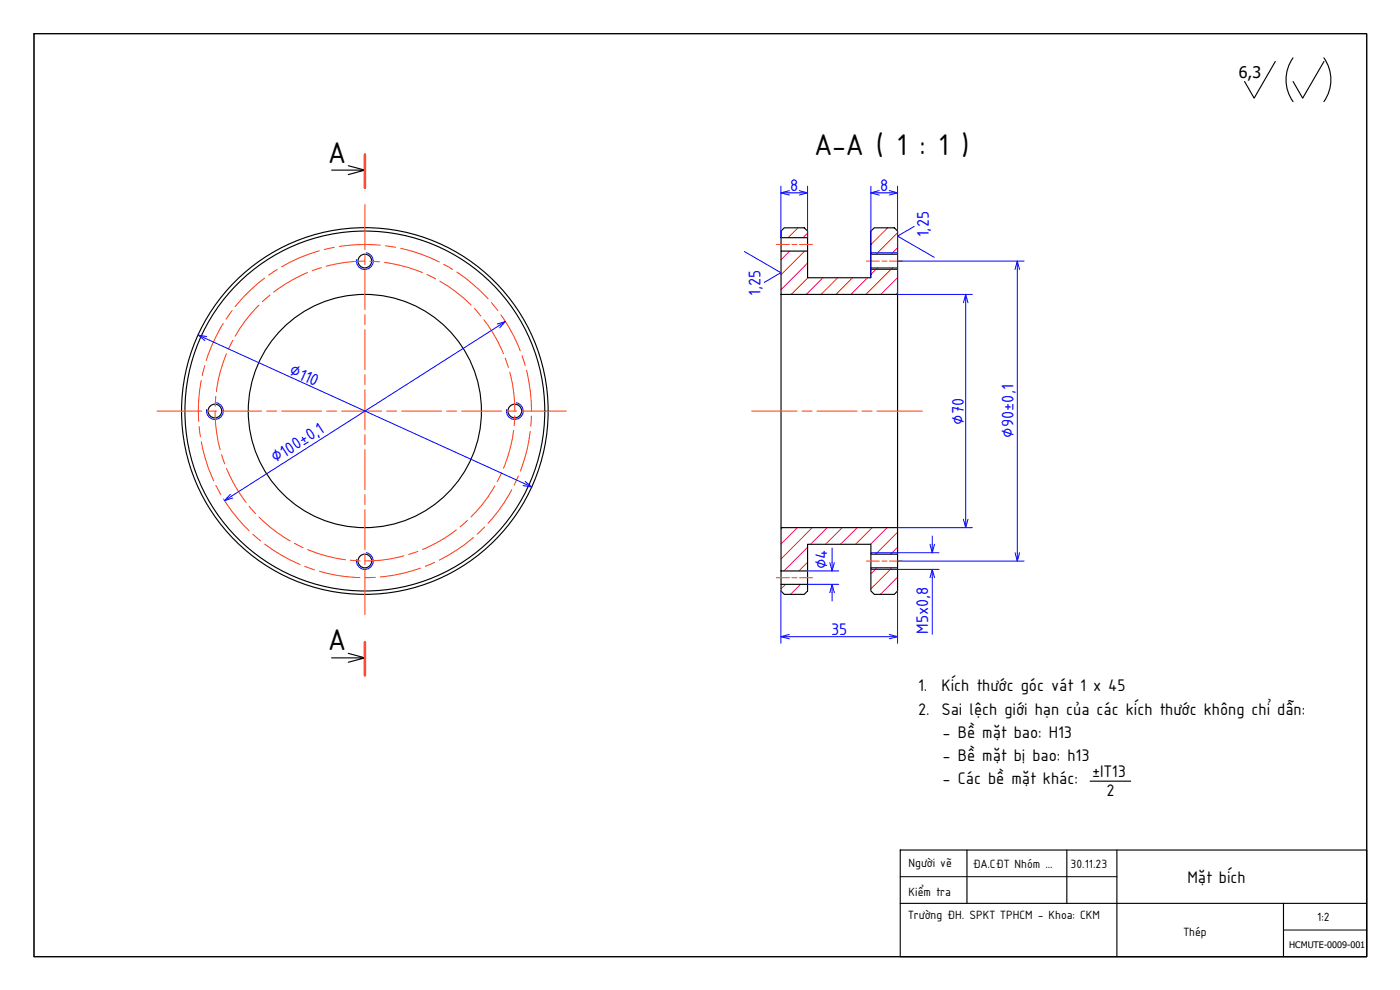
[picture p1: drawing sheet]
<svg xmlns="http://www.w3.org/2000/svg" width="420mm" height="297mm" viewBox="0 0 420 297" stroke-linecap="round" stroke-linejoin="round" font-family="sans-serif">
<!-- layer: Netmanh -->
<g fill="none" stroke="#00f" stroke-width=".3">
<path d="M234.4 55.9v15.4M236.9 57.9h3M242.4 55.9v15.4M261.4 55.9v27.4M263.9 57.9h3M269.4 55.9v32.4h22.4M109.9 75.8a2.52 2.52 0 0 1 2.1 3 2.52 2.52 0 0 1-2.9 2 2.52 2.52 0 0 1-2.1-2.9M223.4 75.5l11 6.3-5 2.9M261.4 75.8h8M269.4 78.3h37.9M274.4 67.9l-5 3 11 6.3M149.6 97.8l-80.1 51.1"/>
<path d="M261.4 80.8h8M289.8 90.8v65M305.3 80.8v85M61.8 101.6l95.5 43.5M64.9 120.8a2.52 2.52 0 0 1 2.1 3 2.52 2.52 0 0 1-2.9 2 2.52 2.52 0 0 1-2.1-2.9M154.9 120.8a2.52 2.52 0 0 1 2.1 3 2.52 2.52 0 0 1-2.9 2 2.52 2.52 0 0 1-2.1-2.9M269.4 158.3h22.4M109.9 165.8a2.52 2.52 0 0 1 2.1 3 2.52 2.52 0 0 1-2.9 2 2.52 2.52 0 0 1-2.1-2.9M234.4 177.3v15.7M242.4 175.3h9.3M242.4 171.3h9.3M249 177.8l.7-2.5 .7 2.5"/>
<path d="M249 168.8l.7 2.5 .7-2.5M249.7 164.5v6.8M249.7 175.3v5M261.4 165.8h20.4M261.4 170.8h20.4M269.4 177.3v15.7M269.4 168.3h37.9M279.8 160.8v2.5M279.8 173.3v17M236.9 191h30"/>
</g>
<g fill="none" stroke="#000" stroke-width=".34">
<path d="M99.5 51h10l-5 1.4M104.5 49.7l5 1.3M234.4 69.3l1-.9h6l1 .9v2h-8zM234.4 75.3h8v8h19v-2.9h8v7.9h-35zM234.4 71.3v4M242.4 71.3v4M261.4 69.3l1-.9h6l1 .9v7h-8zM261.4 76.3v4.1M269.4 76.3v4.1M234.4 88.3v70M269.4 88.3v70M234.4 158.3h35v8h-8v-3h-19v8h-8z"/>
<path d="M234.4 175.3h8v2l-1 1h-6l-1-1zM234.4 171.3v4M242.4 171.3v4M261.4 170.4h8v6.9l-1 1h-6l-1-1zM261.4 166.3v4.1M269.4 166.3v4.1M99.5 197.4h10l-5 1.3M104.5 196l5 1.4"/>
<circle cx="109.5" cy="78.3" r="2.05"/>
<circle cx="64.5" cy="123.3" r="2.05"/>
<circle cx="109.5" cy="123.3" r="55"/>
<circle cx="109.5" cy="123.3" r="54"/>
<circle cx="109.5" cy="123.3" r="35"/>
<circle cx="154.5" cy="123.3" r="2.05"/>
<circle cx="109.5" cy="168.3" r="2.05"/>
</g>
<!-- layer: Hatch -->
<g fill="none" stroke="#ff0080" stroke-width=".3">
<path d="M237 75.3l-2.6 2.6M239.5 68.4l-3 2.9M241.5 75.3l-7.1 7.1M242.4 69.9l-1.4 1.4M242.4 78.9l-8 8M266.4 68.4l-5 5M269.4 69.9l-6.4 6.4M269.4 74.4l-1.9 1.9M242.4 83.3l-5 5M246.9 83.3l-5 5M251.4 83.3l-5 5M255.9 83.3l-5 5"/>
<path d="M260.4 83.3l-5 5M263.3 80.4l-1.9 2M267.8 80.4l-7.9 7.9M269.4 83.3l-5 5M269.4 87.8l-.5 .5M234.8 158.3l-.4 .4M239.3 158.3l-4.9 4.9M243.8 158.3l-9.4 9.4M248.2 158.3l-5 5M252.8 158.3l-5.1 5M257.3 158.3l-5.1 5M261.7 158.3l-4.9 5"/>
<path d="M266.2 158.3l-5 5M269.4 159.7l-6.6 6.6M235.8 175.3l-1.4 1.4M240.2 175.3l-3 3M242.4 164.2l-7.2 7.1M242.4 168.7l-2.7 2.6M263.1 170.4l-1.7 1.8M267.6 170.4l-6.2 6.2M269.4 164.2l-2.1 2.1M269.4 173.1l-5.2 5.2"/>
</g>
<!-- layer: NetDam -->
<path d="M10.2 10.1h400v276.9h-400z" fill="none" stroke="#000" stroke-width=".3"/>
<path d="M10.2 10.1h400v276.9h-400zM382.7 18.4l-6.3 11-2.9-4.9M388.1 17.4a11.3 11.3 0 0 0 0 13.1M397.3 17.4a11.3 11.3 0 0 1 0 13.1M397.3 18.4l-6.4 11-2.8-4.9M327.2 234.4h12.1M270.2 255h140v32h-140zM290.2 255v16M320.2 255v16M335.2 255v32M270.2 271h140M385.2 271v16" fill="none" stroke="#000" stroke-width=".34"/>
<!-- layer: Netmanh -->
<path d="M270.2 263h65M385.2 279h25" fill="none" stroke="#000" stroke-width=".3"/>
<!-- layer: DuongTamNho -->
<g fill="none" stroke="#ff3f00" stroke-width=".3">
<path d="M95.8 75.3l-.6 .1a48.7 48.7 0 0 0-10.7 4.6M100.3 74.2l-3 .7M109.5 78.3a45.8 45.8 0 0 0-11.6 1.6M109.5 61.4v13.5M109.5 76.4v3M111 78.4l2.9 .2M114.1 73.6a50 50 0 0 0-12.2 .3M115.4 78.7a47.2 47.2 0 0 1 11.3 3.1M115.7 73.7l3 .5M120.2 74.5a47.8 47.8 0 0 1 11.6 4.1M133.2 79.3l2.6 1.5M233 73.3h3.9"/>
<path d="M237.7 73.3h1.5M239.9 73.3h3.9M260 78.3h3.9M264.7 78.3h1.5M266.9 78.3h3.9M67 97.1a49.4 49.4 0 0 0-5.1 11.1M69.6 93.2l-1.7 2.5M77.7 91.6a40.6 40.6 0 0 0-7.1 9.3M79.4 83.5a50.4 50.4 0 0 0-8.8 8.5M81 88.5l-2.3 2M83.2 80.8l-2.6 1.7M92.3 81.8a46.9 46.9 0 0 0-10.2 5.9"/>
<path d="M96.5 80.3l-2.8 .9M109.5 80.9v12M109.5 94.4v3M109.5 98.9v12M128.1 82.4l2.6 1.3M132 84.4l.4 .2a44.7 44.7 0 0 1 9 6.9M137.1 81.6a51 51 0 0 1 9.4 8M142.4 92.6l1.9 2.2M145.2 96a42.4 42.4 0 0 1 5.9 10.1M147.5 90.8l1.9 2.4M150.3 94.5a46.8 46.8 0 0 1 5.8 10.8M60.4 114.2a45.8 45.8 0 0 0-.8 12.2"/>
<path d="M61.5 109.7l-.8 3M64.8 118.9l-.2 3M67.9 106.1a43.9 43.9 0 0 0-3 11.4M69.9 102.1l-1.4 2.7M109.5 112.4v3M109.5 116.9v12M151.6 107.5l1 2.8M153 111.7a41.2 41.2 0 0 1 1.5 11.6M156.7 106.7l.9 3M158 111.2a48.9 48.9 0 0 1 1.5 12.1M47.1 123.3h13.4M59.8 128l.4 3"/>
<path d="M60.4 132.5a48.8 48.8 0 0 0 3.7 11.8M62 123.3h3M64.6 123.3a43.1 43.1 0 0 0 1.5 11.7M66.5 136.4l.9 2.8M66.5 123.3h12M80 123.3h3M84.5 123.3h12M98 123.3h3M102.5 123.3h12M109.5 130.4v3M109.5 134.9v12M116 123.3h3"/>
<path d="M120.5 123.3h12M134 123.3h3M138.5 123.3h12M152 123.3h3M154.1 129.1a41.8 41.8 0 0 1-3 11.4M154.5 124.7l-.2 3M156.5 123.3h13.4M159.1 129.4a46 46 0 0 1-2.9 11.9M159.5 124.8l-.2 3.1M225.6 123.3h13.6M240.7 123.3h3M245.2 123.3h12"/>
<path d="M258.7 123.3h3M263.2 123.3h13.6M64.8 145.7l1.5 2.7M67.1 149.7a47.8 47.8 0 0 0 7.7 9.5M68 140.6v.1a43.7 43.7 0 0 0 5.9 10M74.8 151.9l1.9 2.2M77.7 155.1a42.9 42.9 0 0 0 9.4 7.2M109.5 148.4v3M109.5 152.9v12M136.9 159a42.7 42.7 0 0 1-10.1 5.9M140.3 156.1l-2.2 2M145.5 158.1l-2.3 2.2"/>
<path d="M148.5 145.8a39.3 39.3 0 0 1-7.1 9.3M150.5 141.8l-1.3 2.7M153.6 146.9a45.5 45.5 0 0 1-7.1 10.1M155.6 142.8l-1.3 2.8M75.9 160.3l2.3 2M79.4 163.2l.3 .2a51.2 51.2 0 0 0 10.4 6M88.3 163l2.7 1.3M91.5 170l2.9 1M92.3 164.9l.5 .2a43.3 43.3 0 0 0 10.9 2.8M95.9 171.4a45.6 45.6 0 0 0 12.1 1.9M105.2 168.1l2.9 .2M109.5 166.4v3"/>
<path d="M109.5 170.9v13.5M112.6 173.2l-3 .1M121.2 166.8a41.5 41.5 0 0 1-11.6 1.5M125.4 165.4l-2.8 1M126.2 170.5a47.1 47.1 0 0 1-12 2.6M130.5 168.7l-2.9 1.2M142.1 161.3a50.2 50.2 0 0 1-10.3 6.7M233 173.3h3.9M237.7 173.3h1.5M239.9 173.3h3.9M260 168.3h3.9M264.7 168.3h1.5"/>
<path d="M266.9 168.3h3.9"/>
</g>
<!-- layer: 0 -->
<g fill="none" stroke="#00f" stroke-width=".3">
<path d="M234.4 57.9h2.5M236.9 57.2l-2.5 .7 2.5 .6M239.9 57.2l2.5 .7-2.5 .6M239.9 57.9h2.5M261.4 57.9h2.5M263.9 57.2l-2.5 .7 2.5 .6M266.9 57.2l2.5 .7-2.5 .6M266.9 57.9h2.5M305.3 78.3v2.5M149.2 97.2l2.5-.7-1.8 1.9M151.7 96.5l-2.1 1.3M289.1 90.8l.7-2.5 .7 2.5"/>
<path d="M289.8 88.3v2.5M304.6 80.8l.7-2.5 .7 2.5M59.5 100.5l2.3 1.1M62 101l-2.5-.5 2 1.7M69.1 148.3l-1.7 1.9 2.5-.8M69.5 148.9l-2.1 1.3M157.3 145.1l2.3 1M157.6 144.5l2 1.6-2.6-.4M289.1 155.8l.7 2.5 .7-2.5M289.8 155.8v2.5M279.1 163.3l.7 2.5 .7-2.5M279.1 173.3l.7-2.5 .7 2.5"/>
<path d="M279.8 163.3v2.5M279.8 170.8v2.5M304.6 165.8l.7 2.5 .7-2.5M305.3 165.8v2.5M234.4 191h2.5M236.9 190.4l-2.5 .6 2.5 .7M266.9 190.4l2.5 .6-2.5 .7M266.9 191h2.5"/>
</g>
<path d="M109.5 46.3v10.1M109.5 192.7v10" fill="none" stroke="#f00" stroke-width=".72"/>
<g font-size="9.7">
<text x="244.7" y="46.5">A-A ( 1 : 1 )</text>
<text x="98.7" y="48.8">A</text>
<text x="98.7" y="195.1">A</text>
</g>
<g font-size="5.4" fill="#00f">
<text x="237.2" y="57.4">8</text>
<text x="264.2" y="57.3">8</text>
<text x="278.8" y="71.2" transform="rotate(-90 278.8 71.2)">1,25</text>
<text x="228.3" y="88.9" transform="rotate(-90 228.3 88.9)">1,25</text>
<text x="86.5" y="112.3" transform="rotate(25 86.5 112.3)">∅110</text>
<text x="289.3" y="127.4" transform="rotate(-90 289.3 127.4)">∅70</text>
<text x="304.1" y="131.3" transform="rotate(-90 304.1 131.3)">∅90±0,1</text>
<text x="82.7" y="139" transform="rotate(-33 82.7 139)">∅100±0,1</text>
<text x="248.2" y="170.8" transform="rotate(-90 248.2 170.8)">∅4</text>
<text x="249.4" y="190.5">35</text>
<text x="278.6" y="190.1" transform="rotate(-90 278.6 190.1)">M5x0,8</text>
</g>
<g font-size="5.4">
<text x="275.5" y="207.2">1.</text>
<text x="282.5" y="207.2">Kích thước góc vát 1 x 45</text>
<text x="275.5" y="214.5">2. Sai lệch giới hạn của các kích thước không chỉ dẫn:</text>
<text x="282.9" y="221.4">- Bề mặt bao: H13</text>
<text x="282.9" y="228.4">- Bề mặt bị bao: h13</text>
<text x="327.7" y="233.1">±IT13</text>
<text x="282.9" y="235.3">- Các bề mặt khác:</text>
<text x="332.1" y="238.7">2</text>
<text x="356.4" y="265">Mặt bích</text>
</g>
<text font-size="4.8" x="371.8" y="23.4">6,3</text>
<g font-size="3.9">
<text x="272.7" y="260.1">Người vẽ</text>
<text x="292" y="260.3">ĐA.CĐT Nhóm ...</text>
<text x="321.3" y="260.3">30.11.23</text>
<text x="272.7" y="268.7">Kiểm tra</text>
<text x="272.5" y="275.8">Trường ĐH. SPKT TPHCM - Khoa: CKM</text>
<text x="355.2" y="280.8">Thép</text>
<text x="395.3" y="276.3">1:2</text>
</g>
<text font-size="2.7" x="386.9" y="284.3">HCMUTE-0009-001</text>
</svg>
